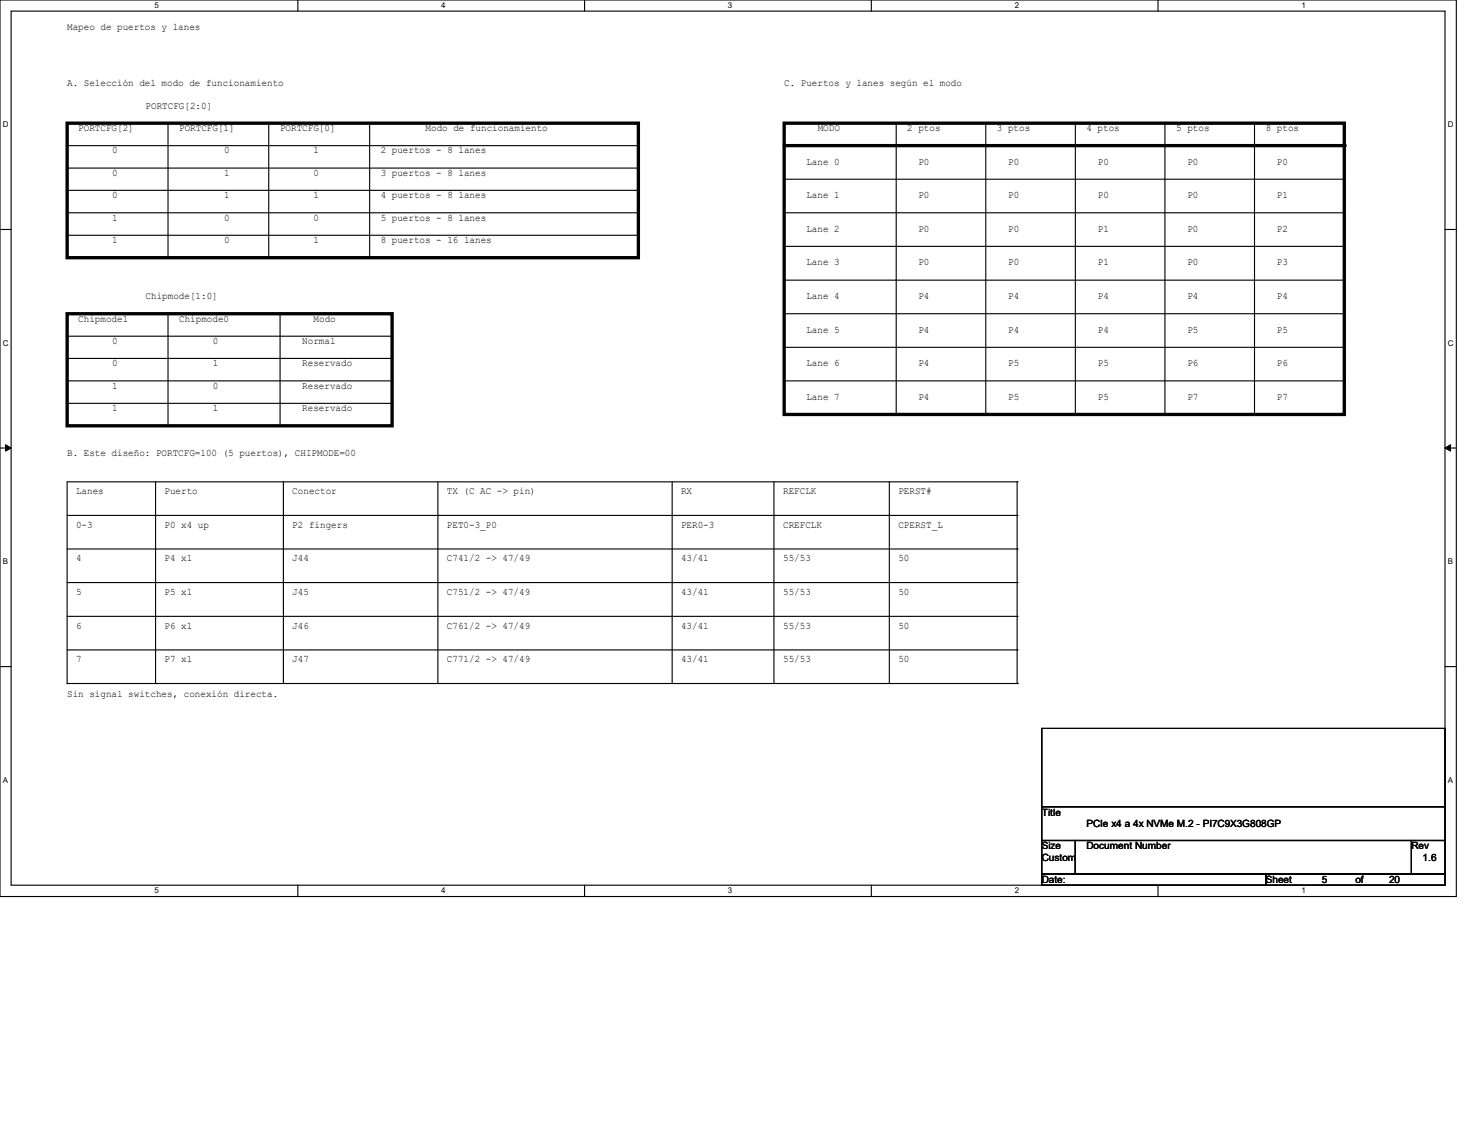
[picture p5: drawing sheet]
<svg xmlns="http://www.w3.org/2000/svg" width="279mm" height="216mm" viewBox="0 0 279 216" stroke-linecap="round" stroke-linejoin="round" font-family="sans-serif">
<path d="M0 0h277.4v170.7h-277.4zM2.1 2.1h273.1v166.4h-273.1z" fill="none" stroke="#000" stroke-width=".21"/>
<g fill="#fff">
<path d="M29.4 .2h.8v1.7h-.8z"/>
<path d="M29.4 168.7h.8v1.7h-.8z"/>
</g>
<path d="M56.7 0v2.1M56.7 168.5v2.1" fill="none" stroke="#000" stroke-width=".21"/>
<g fill="#fff">
<path d="M84 .2h.8v1.7h-.8z"/>
<path d="M84 168.7h.8v1.7h-.8z"/>
</g>
<path d="M111.3 0v2.1M111.3 168.5v2.1" fill="none" stroke="#000" stroke-width=".21"/>
<g fill="#fff">
<path d="M138.6 .2h.8v1.7h-.8z"/>
<path d="M138.6 168.7h.8v1.7h-.8z"/>
</g>
<path d="M165.9 0v2.1M165.9 168.5v2.1" fill="none" stroke="#000" stroke-width=".21"/>
<g fill="#fff">
<path d="M193.3 .2h.8v1.7h-.8z"/>
<path d="M193.3 168.7h.8v1.7h-.8z"/>
</g>
<path d="M220.6 0v2.1M220.6 168.5v2.1" fill="none" stroke="#000" stroke-width=".21"/>
<g fill="#fff">
<path d="M247.9 .2h.8v1.7h-.8z"/>
<path d="M247.9 168.7h.8v1.7h-.8z"/>
<path d="M.6 22.9h1v1.7h-1z"/>
<path d="M275.8 22.9h1v1.7h-1z"/>
<path d="M.6 64.5h1v1.7h-1z"/>
<path d="M275.8 64.5h1v1.7h-1z"/>
</g>
<path d="M0 43.7h2.1M275.2 43.7h2.1" fill="none" stroke="#000" stroke-width=".21"/>
<g fill="#fff">
<path d="M.6 106.1h.9v1.7h-.9z"/>
<path d="M275.8 106.1h.9v1.7h-.9z"/>
</g>
<path d="M0 85.3h2.1M275.2 85.3h2.1" fill="none" stroke="#000" stroke-width=".21"/>
<path d="M1.1 84.7l1 .6-1 .6zM275.2 85.3l1.1-.6v1.2z" fill="#000" stroke="#000" stroke-width=".19"/>
<g fill="#fff">
<path d="M.6 147.7h.9v1.7h-.9z"/>
<path d="M275.8 147.7h.9v1.7h-.9z"/>
</g>
<g fill="none" stroke="#000" stroke-width=".21">
<path d="M12.8 27.7h108.8M12.8 32h108.8M12.8 36.2h108.8M32 23.5v25.6M51.2 23.5v25.6M70.4 23.5v25.6M121.6 27.7h.1M121.6 32h.1M121.6 36.2h.1M149.4 34.1h106.6M170.7 23.5v55.4M187.7 23.5v55.4"/>
<path d="M204.8 23.5v55.4M221.9 23.5v55.4M238.9 23.5v55.4M256 34.1h.1M12.8 40.5h108.8M12.8 44.8h108.8M32 49.1h.1M32 59.7v21.4M51.2 49.1h.1M53.3 59.7v21.4M70.4 49.1h.1M121.6 40.5h.1"/>
<path d="M121.6 44.8h.1M149.4 40.5h106.6M149.4 46.9h106.6M149.4 53.3h106.6M149.4 59.7h106.6M256 40.5h.1M256 46.9h.1M256 53.3h.1M256 59.7h.1M12.8 64h61.9M12.8 68.2h61.9M12.8 72.5h61.9"/>
<path d="M12.8 76.8h61.9M74.7 64h.1M74.7 68.2h.1M74.7 72.5h.1M74.7 76.8h.1M149.4 72.5h106.6M149.4 66.1h106.6M170.7 78.9h.1M187.7 78.9h.1M204.8 78.9h.1M221.9 78.9h.1M238.9 78.9h.1"/>
<path d="M256 66.1h.1M256 72.5h.1M12.8 98.1h180.9M29.6 91.7v38.4M32 81.1h.1M53.3 81.1h.1M54 91.7v38.4M83.4 91.7v38.4M128 91.7v38.4M147.4 91.7v38.4M169.4 91.7v38.4M193.7 91.7h.1"/>
<path d="M193.7 98.1h.1M193.7 91.7h-180.9v38.4M193.7 91.7v38.4M12.8 104.5h180.9M12.8 110.9h180.9M12.8 117.3h180.9M193.7 104.5h.1M193.7 110.9h.1M193.7 117.3h.1M0 126.9h2.1M12.8 130.1h.1M12.8 123.7h180.9"/>
<path d="M12.8 130.1h180.9M29.6 130.1h.1M54 130.1h.1M83.4 130.1h.1M128 130.1h.1M147.4 130.1h.1M169.4 130.1h.1M193.7 123.7h.1M193.7 130.1h.1M198.4 138.7h76.8v14.9h-76.8zM275.2 126.9h2.1M198.4 153.6h76.8v6.4h-76.8z"/>
<path d="M198.4 160h6.4v6.4h-6.4zM198.4 166.4h42.7v2.1h-42.7zM204.8 160h64v6.4h-64zM241.1 166.4h34.1v2.1h-34.1zM268.8 160h6.4v6.4h-6.4z"/>
</g>
<path d="M12.8 23.5h108.8v25.6h-108.8zM149.4 23.5h106.6v55.4h-106.6zM149.4 27.7h106.6M12.8 59.7h61.9v21.4h-61.9z" fill="none" stroke="#000" stroke-width=".64"/>
<circle cx="256" cy="27.7" r=".32" fill="#000"/>
<g font-size="1.9">
<text x="12.8" y="5.7">Mapeo de puertos y lanes</text>
<text x="12.8" y="16.4">A. Selección del modo de funcionamiento</text>
<text x="149.4" y="16.4">C. Puertos y lanes según el modo</text>
<text x="27.7" y="20.7">PORTCFG[2:0]</text>
<text x="14.9" y="24.9">PORTCFG[2]</text>
<text x="21.3" y="29.2">0</text>
<text x="34.1" y="24.9">PORTCFG[1]</text>
<text x="42.7" y="29.2">0</text>
<text x="53.3" y="24.9">PORTCFG[0]</text>
<text x="59.7" y="29.2">1</text>
<text x="72.5" y="29.2">2 puertos - 8 lanes</text>
<text x="81.1" y="24.9">Modo de funcionamiento</text>
<text x="155.7" y="24.9">MODO</text>
<text x="172.8" y="24.9">2 ptos</text>
<text x="189.9" y="24.9">3 ptos</text>
<text x="206.9" y="24.9">4 ptos</text>
<text x="224" y="24.9">5 ptos</text>
<text x="241.1" y="24.9">8 ptos</text>
<text x="21.3" y="33.5">0</text>
<text x="42.7" y="33.5">1</text>
<text x="59.7" y="33.5">0</text>
<text x="72.5" y="33.5">3 puertos - 8 lanes</text>
<text x="153.6" y="31.3">Lane 0</text>
<text x="174.9" y="31.3">P0</text>
<text x="192" y="31.3">P0</text>
<text x="209.1" y="31.3">P0</text>
<text x="226.1" y="31.3">P0</text>
<text x="243.2" y="31.3">P0</text>
<text x="21.3" y="37.7">0</text>
<text x="21.3" y="42">1</text>
<text x="42.7" y="37.7">1</text>
<text x="42.7" y="42">0</text>
<text x="59.7" y="37.7">1</text>
<text x="59.7" y="42">0</text>
<text x="72.5" y="37.7">4 puertos - 8 lanes</text>
<text x="72.5" y="42">5 puertos - 8 lanes</text>
<text x="153.6" y="37.7">Lane 1</text>
<text x="174.9" y="37.7">P0</text>
<text x="192" y="37.7">P0</text>
<text x="209.1" y="37.7">P0</text>
<text x="226.1" y="37.7">P0</text>
<text x="243.2" y="37.7">P1</text>
<text x="21.3" y="46.3">1</text>
<text x="42.7" y="46.3">0</text>
<text x="59.7" y="46.3">1</text>
<text x="72.5" y="46.3">8 puertos - 16 lanes</text>
<text x="153.6" y="44.2">Lane 2</text>
<text x="174.9" y="44.2">P0</text>
<text x="192" y="44.2">P0</text>
<text x="209.1" y="44.2">P1</text>
<text x="226.1" y="44.2">P0</text>
<text x="243.2" y="44.2">P2</text>
<text x="153.6" y="50.5">Lane 3</text>
<text x="174.9" y="50.5">P0</text>
<text x="192" y="50.5">P0</text>
<text x="209.1" y="50.5">P1</text>
<text x="226.1" y="50.5">P0</text>
<text x="243.2" y="50.5">P3</text>
<text x="27.7" y="56.9">Chipmode[1:0]</text>
<text x="153.6" y="56.9">Lane 4</text>
<text x="174.9" y="56.9">P4</text>
<text x="192" y="56.9">P4</text>
<text x="209.1" y="56.9">P4</text>
<text x="226.1" y="56.9">P4</text>
<text x="243.2" y="56.9">P4</text>
<text x="14.9" y="61.2">Chipmode1</text>
<text x="21.3" y="65.5">0</text>
<text x="34.1" y="61.2">Chipmode0</text>
<text x="40.5" y="65.5">0</text>
<text x="57.6" y="65.5">Normal</text>
<text x="59.7" y="61.2">Modo</text>
<text x="153.6" y="63.3">Lane 5</text>
<text x="174.9" y="63.3">P4</text>
<text x="192" y="63.3">P4</text>
<text x="209.1" y="63.3">P4</text>
<text x="226.1" y="63.3">P5</text>
<text x="243.2" y="63.3">P5</text>
<text x="21.3" y="69.7">0</text>
<text x="40.5" y="69.7">1</text>
<text x="57.6" y="69.7">Reservado</text>
<text x="153.6" y="69.7">Lane 6</text>
<text x="174.9" y="69.7">P4</text>
<text x="192" y="69.7">P5</text>
<text x="209.1" y="69.7">P5</text>
<text x="226.1" y="69.7">P6</text>
<text x="243.2" y="69.7">P6</text>
<text x="21.3" y="74">1</text>
<text x="40.5" y="74">0</text>
<text x="57.6" y="74">Reservado</text>
<text x="153.6" y="76.2">Lane 7</text>
<text x="174.9" y="76.2">P4</text>
<text x="192" y="76.2">P5</text>
<text x="209.1" y="76.2">P5</text>
<text x="226.1" y="76.2">P7</text>
<text x="243.2" y="76.2">P7</text>
<text x="21.3" y="78.3">1</text>
<text x="40.5" y="78.3">1</text>
<text x="57.6" y="78.3">Reservado</text>
<text x="12.8" y="86.8">B. Este diseño: PORTCFG=100 (5 puertos), CHIPMODE=00</text>
<text x="14.5" y="94.1">Lanes</text>
<text x="31.3" y="94.1">Puerto</text>
<text x="55.7" y="94.1">Conector</text>
<text x="85.1" y="94.1">TX (C AC -&gt; pin)</text>
<text x="129.7" y="94.1">RX</text>
<text x="149.1" y="94.1">REFCLK</text>
<text x="171.1" y="94.1">PERST#</text>
<text x="14.5" y="100.5">0-3</text>
<text x="31.3" y="100.5">P0 x4 up</text>
<text x="55.7" y="100.5">P2 fingers</text>
<text x="85.1" y="100.5">PET0-3_P0</text>
<text x="129.7" y="100.5">PER0-3</text>
<text x="149.1" y="100.5">CREFCLK</text>
<text x="171.1" y="100.5">CPERST_L</text>
<text x="14.5" y="106.9">4</text>
<text x="31.3" y="106.9">P4 x1</text>
<text x="55.7" y="106.9">J44</text>
<text x="85.1" y="106.9">C741/2 -&gt; 47/49</text>
<text x="129.7" y="106.9">43/41</text>
<text x="149.1" y="106.9">55/53</text>
<text x="171.1" y="106.9">50</text>
<text x="14.5" y="113.3">5</text>
<text x="31.3" y="113.3">P5 x1</text>
<text x="55.7" y="113.3">J45</text>
<text x="85.1" y="113.3">C751/2 -&gt; 47/49</text>
<text x="129.7" y="113.3">43/41</text>
<text x="149.1" y="113.3">55/53</text>
<text x="171.1" y="113.3">50</text>
<text x="14.5" y="119.7">6</text>
<text x="31.3" y="119.7">P6 x1</text>
<text x="55.7" y="119.7">J46</text>
<text x="85.1" y="119.7">C761/2 -&gt; 47/49</text>
<text x="129.7" y="119.7">43/41</text>
<text x="149.1" y="119.7">55/53</text>
<text x="171.1" y="119.7">50</text>
<text x="14.5" y="126.1">7</text>
<text x="31.3" y="126.1">P7 x1</text>
<text x="55.7" y="126.1">J47</text>
<text x="85.1" y="126.1">C771/2 -&gt; 47/49</text>
<text x="129.7" y="126.1">43/41</text>
<text x="149.1" y="126.1">55/53</text>
<text x="171.1" y="126.1">50</text>
<text x="12.8" y="132.7">Sin signal switches, conexión directa.</text>
<text x="198.4" y="155.3">Title</text>
<text x="198.4" y="161.7">Size</text>
<text x="206.9" y="157.4">PCIe x4 a 4x NVMe M.2 - PI7C9X3G808GP</text>
<text x="206.9" y="161.7">Document Number</text>
<text x="268.8" y="161.7">Rev</text>
<text x="198.4" y="163.8">Custom</text>
<text x="270.9" y="163.8">1.6</text>
<text x="198.4" y="168.1">Date:</text>
<text x="241.1" y="168.1">Sheet</text>
<text x="251.8" y="168.1">5</text>
<text x="258.2" y="168.1">of</text>
<text x="264.6" y="168.1">20</text>
</g>
<g font-size="1.5">
<text x="29.4" y="1.6">5</text>
<text x="84" y="1.6">4</text>
<text x="138.6" y="1.6">3</text>
<text x="193.3" y="1.6">2</text>
<text x="247.9" y="1.6">1</text>
<text x=".6" y="24.3">D</text>
<text x="275.8" y="24.3">D</text>
<text x=".6" y="65.8">C</text>
<text x="275.8" y="65.8">C</text>
<text x=".6" y="107.4">B</text>
<text x="275.8" y="107.4">B</text>
<text x=".6" y="149.1">A</text>
<text x="275.8" y="149.1">A</text>
<text x="29.4" y="170.1">5</text>
<text x="84" y="170.1">4</text>
<text x="138.6" y="170.1">3</text>
<text x="193.3" y="170.1">2</text>
<text x="247.9" y="170.1">1</text>
</g>
</svg>
